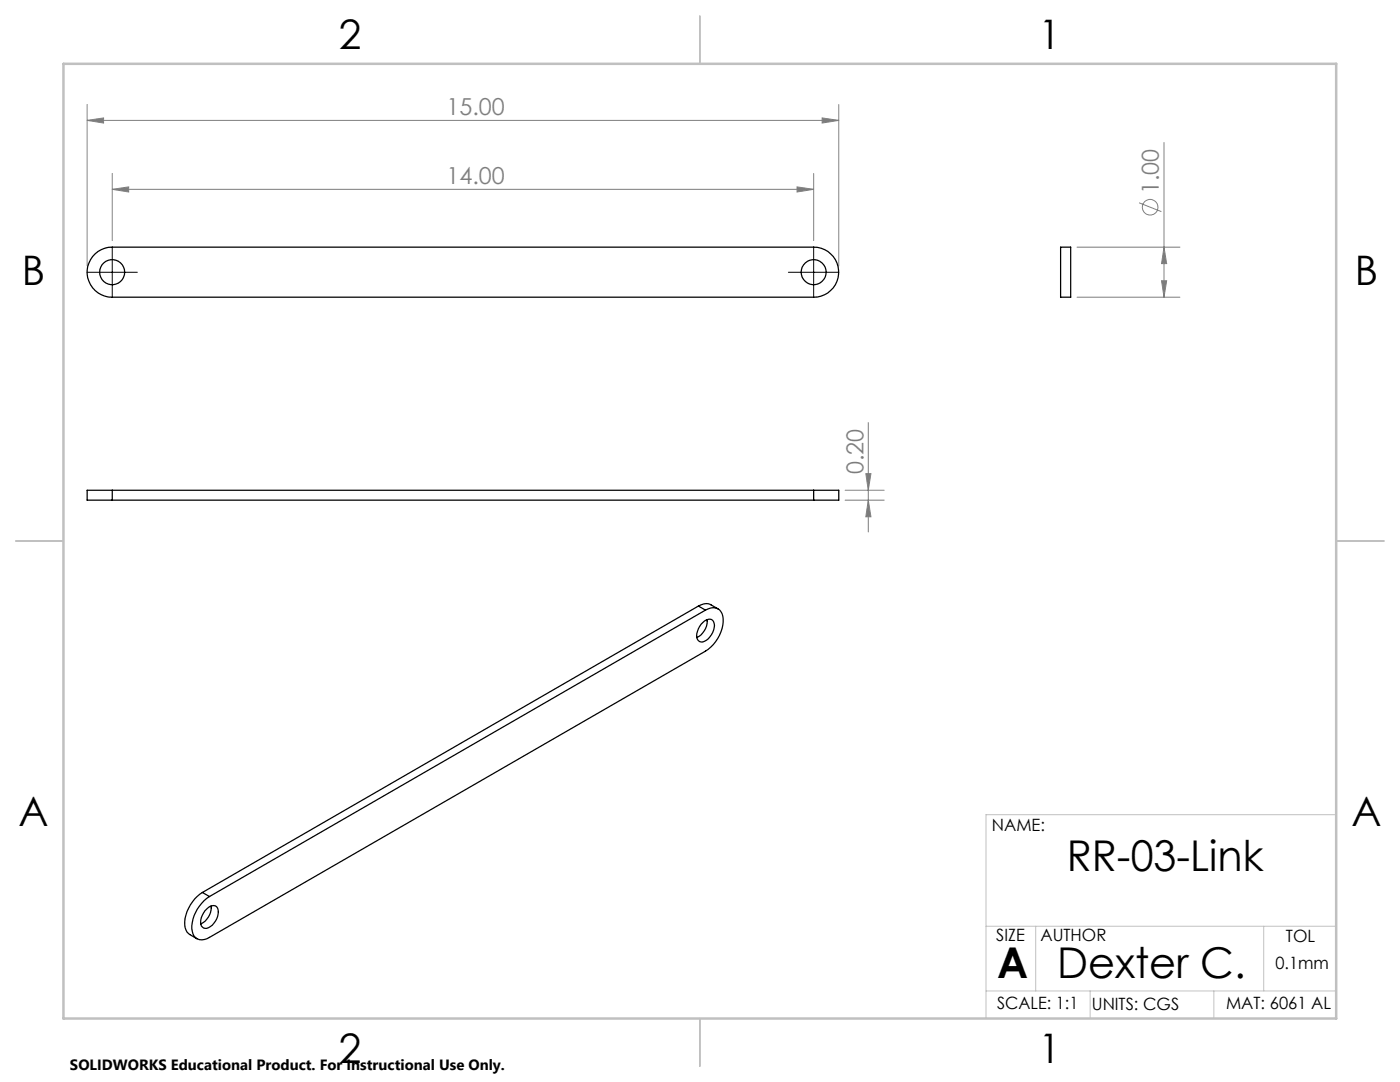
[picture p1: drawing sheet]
<svg xmlns="http://www.w3.org/2000/svg" width="279mm" height="216mm" viewBox="0 0 279 216" stroke-linecap="round" stroke-linejoin="round" font-family="sans-serif">
<g fill="none" stroke="#808080" stroke-width=".2">
<path d="M17.4 24l3.3-.5v1.1zM17.4 20.8v32.3M17.4 24h150M22.4 37.8l3.3-.5v1zM22.4 34.6v13.4M22.4 37.8h140M159.1 37.3l3.3 .5-3.3 .5zM162.4 34.6v13.4M164.1 23.5l3.3 .5-3.3 .6zM167.4 20.8v32.3M232.3 28.4v30.9M214.9 49.3h20.6"/>
<path d="M214.9 59.3h20.6M227.3 40.5l4.5 1.7M231.8 56h1l-.5 3.3zM232.3 49.3l.5 3.3h-1zM168.7 99.8h7.8M168.7 97.8h7.8M172.8 94.5h1l-.5 3.3zM173.3 84.3v21.9M173.3 99.8l.5 3.3h-1z"/>
<circle cx="229.5" cy="41.3" r="1.55"/>
</g>
<path d="M17.4 54.3h10M22.4 49.3v10M157.3 54.3h10.1M162.4 49.3v10" fill="none" stroke="#000" stroke-width=".2"/>
<path d="M266.7 162.6h-69.9v40.5M196.8 197.7h69.9M196.8 184.8h69.9M206.7 184.8v12.9M217.6 197.7v5.4M242.3 197.7v5.4M252.2 184.8v12.9" fill="none" stroke="#c0c0c0" stroke-width=".2"/>
<path d="M139.7 3.2v9.5M3.1 107.9h9.6M266.7 107.9h9.5M139.7 203.2v9.6" fill="none" stroke="#c0c0c0" stroke-width=".25"/>
<path d="M12.7 12.7h254v190.5h-254z" fill="none" stroke="#c0c0c0" stroke-width=".5"/>
<g fill="#808080">
<path d="M22.4 37.8l3.3-.5v1zM159.1 37.3l3.3 .5-3.3 .5z"/>
<path d="M17.4 24l3.3-.5v1.1zM164.1 23.5l3.3 .5-3.3 .6z"/>
<path d="M173.3 99.8l.5 3.3h-1zM172.8 94.5h1l-.5 3.3z"/>
<path d="M232.3 49.3l.5 3.3h-1zM231.8 56h1l-.5 3.3z"/>
</g>
<g fill="none" stroke="#000" stroke-width=".25">
<path d="M19 50.7a5 5 0 0 1 3.4-1.4h140a5 5 0 0 1 5 5 5 5 0 0 1-5 5h-140a5 5 0 0 1-4.6-3.2 5 5 0 0 1 1.2-5.4zM211.7 49.3h2v10h-2zM22.4 97.8h-5v2h5M22.4 97.8v2M22.4 97.8h140M22.4 99.8h140M162.4 97.8h5v2h-5M162.4 97.8v2M139.4 120.9a2.36 2.36 0 0 1 2.5-.2l1.4 .8M139.4 120.9l1.4 .8M139.4 120.9l-99 57.2M140.3 124.2a1.31 1.31 0 0 1 2.1-.1 3.3 3.3 0 0 1-2.5 4 1.38 1.38 0 0 1-.7-2.2l.4-.9z"/>
<path d="M140.8 121.7a2.12 2.12 0 0 1 2.3-.3 2.12 2.12 0 0 1 1.2 2.1 7.6 7.6 0 0 1-3.5 6.4l-99 57.1a2.11 2.11 0 0 1-2.3 .4 2.11 2.11 0 0 1-1.2-2.1 7.8 7.8 0 0 1 3.5-6.4M140.8 121.7l-99 57.2M141.1 123.6a3.8 3.8 0 0 1-2 3.6M40.4 178.1a7.6 7.6 0 0 0-3.5 7 1.95 1.95 0 0 0 1 1.4l1.4 .8M40.4 178.1l1.4 .8M40.9 181.7a1.75 1.75 0 0 1 2.4-.8 3.2 3.2 0 0 1-1.7 4.2 1.15 1.15 0 0 1-1.3-.2 1.15 1.15 0 0 1-.2-1.3l.3-1zM42.1 180.8a3.7 3.7 0 0 1-2 3.6"/>
<circle cx="22.4" cy="54.3" r="2.5"/>
<circle cx="162.4" cy="54.3" r="2.5"/>
</g>
<g font-size="8.5">
<text x="212.9" y="173.9">RR-03-Link</text>
<text x="199" y="195.2">A</text>
<text x="211" y="195.1">Dexter C.</text>
</g>
<g font-size="8.1">
<text x="67.6" y="9.7">2</text>
<text x="207.3" y="9.7">1</text>
<text x="4.4" y="57">B</text>
<text x="270.4" y="57">B</text>
<text x="3.7" y="164.9">A</text>
<text x="269.7" y="164.9">A</text>
<text x="67.6" y="212.2">2</text>
<text x="207.3" y="212.2">1</text>
</g>
<g font-size="4.7" fill="#808080">
<text x="89.1" y="23">15.00</text>
<text x="89.1" y="36.8">14.00</text>
<text x="231.3" y="38.8" transform="rotate(-90 231.3 38.8)">1.00</text>
<text x="172.3" y="94.6" transform="rotate(-90 172.3 94.6)">0.20</text>
</g>
<g font-size="3.4">
<text x="197.9" y="165.8">NAME:</text>
<text x="198.8" y="187.8">SIZE</text>
<text x="207.6" y="187.8">AUTHOR</text>
<text x="256.6" y="187.9">TOL</text>
<text x="254.5" y="193.3">0.1mm</text>
<text x="199" y="201.4">SCALE: 1:1</text>
<text x="217.9" y="201.5">UNITS: CGS</text>
<text x="244.7" y="201.4">MAT: 6061 AL</text>
</g>
<text font-size="3" x="14" y="213.5">SOLIDWORKS Educational Product. For Instructional Use Only.</text>
</svg>
